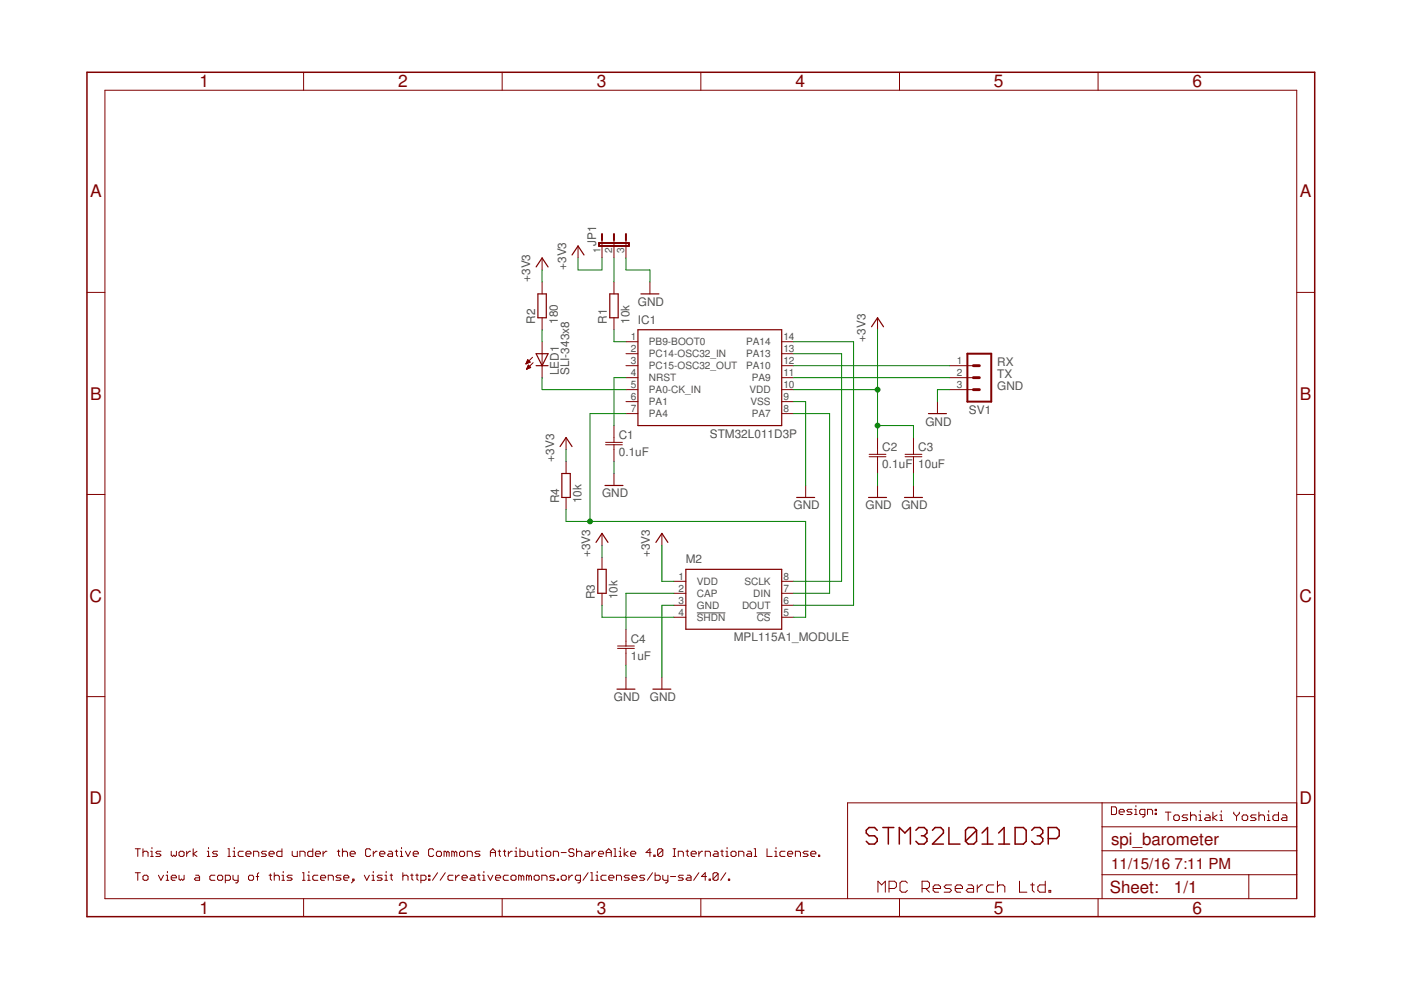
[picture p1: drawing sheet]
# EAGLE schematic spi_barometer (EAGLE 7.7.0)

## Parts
C1  0.1uF  C-JIS050-024X044  [C050-024X044]
C2  0.1uF  C-JIS0603  [C0603]
C3  10uF  C-JIS0603  [C0603]
C4  1uF  C-JIS050-024X044  [C050-024X044]
IC1  STM32L011D3P  [TSSOP14]
JP1  JP2E  [JP2]
LED1  SLI-343x8  LED3MM  [LED3MM]
M2  MPL115A1_MODULE  [DIL8]
R1  10k  R-EU_0207/2V  [0207/2V]
R2  180  R-EU_0207/2V  [0207/2V]
R3  10k  R-EU_0207/2V  [0207/2V]
R4  10k  R-EU_0207/2V  [0207/2V]
SV1  MA03-1  [MA03-1]

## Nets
+3V3: C2.1 C3.1 JP1.1 M2.1(VDD) R2.2 R3.2 R4.2
GND: C1.2 C2.2 C3.2 C4.2 JP1.3 M2.3(GND) SV1.3
N$1: SV1.2
N$2: R1.1
N$3: SV1.1
N$4: C1.1
N$5: IC1.5(PA0-CK_IN) LED1.K(C)
N$6: JP1.2 R1.2
N$7: M2.4(!SHDN) R3.1
N$8: IC1.8(PA7) M2.7(DIN)
N$9: LED1.A R2.1
N$11: IC1.13(PA13) M2.8(SCLK)
N$12: IC1.7(PA4) M2.5(!CS) R4.1
N$13: C4.1 M2.2(CAP)
N$14: IC1.14(PA14) M2.6(DOUT)
Unconnected: IC1.1(PB9-BOOT0) IC1.2(PC14-OSC32_IN) IC1.3(PC15-OSC32_OUT) IC1.4(NRST) IC1.6(PA1) IC1.11(PA9) IC1.12(PA10)

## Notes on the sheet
- RX
- TX
- GND
- Design:
- Toshiaki Yoshida
- STM32L011D3P
- This work is licensed under the Creative Commons Attribution-ShareAlike 4.0 International License.
- To view a copy of this license, visit http://creativecommons.org/licenses/by-sa/4.0/.
- MPC Research Ltd.

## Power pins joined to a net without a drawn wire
VDD: IC1.10(VDD)
VSS: IC1.9(VSS)
